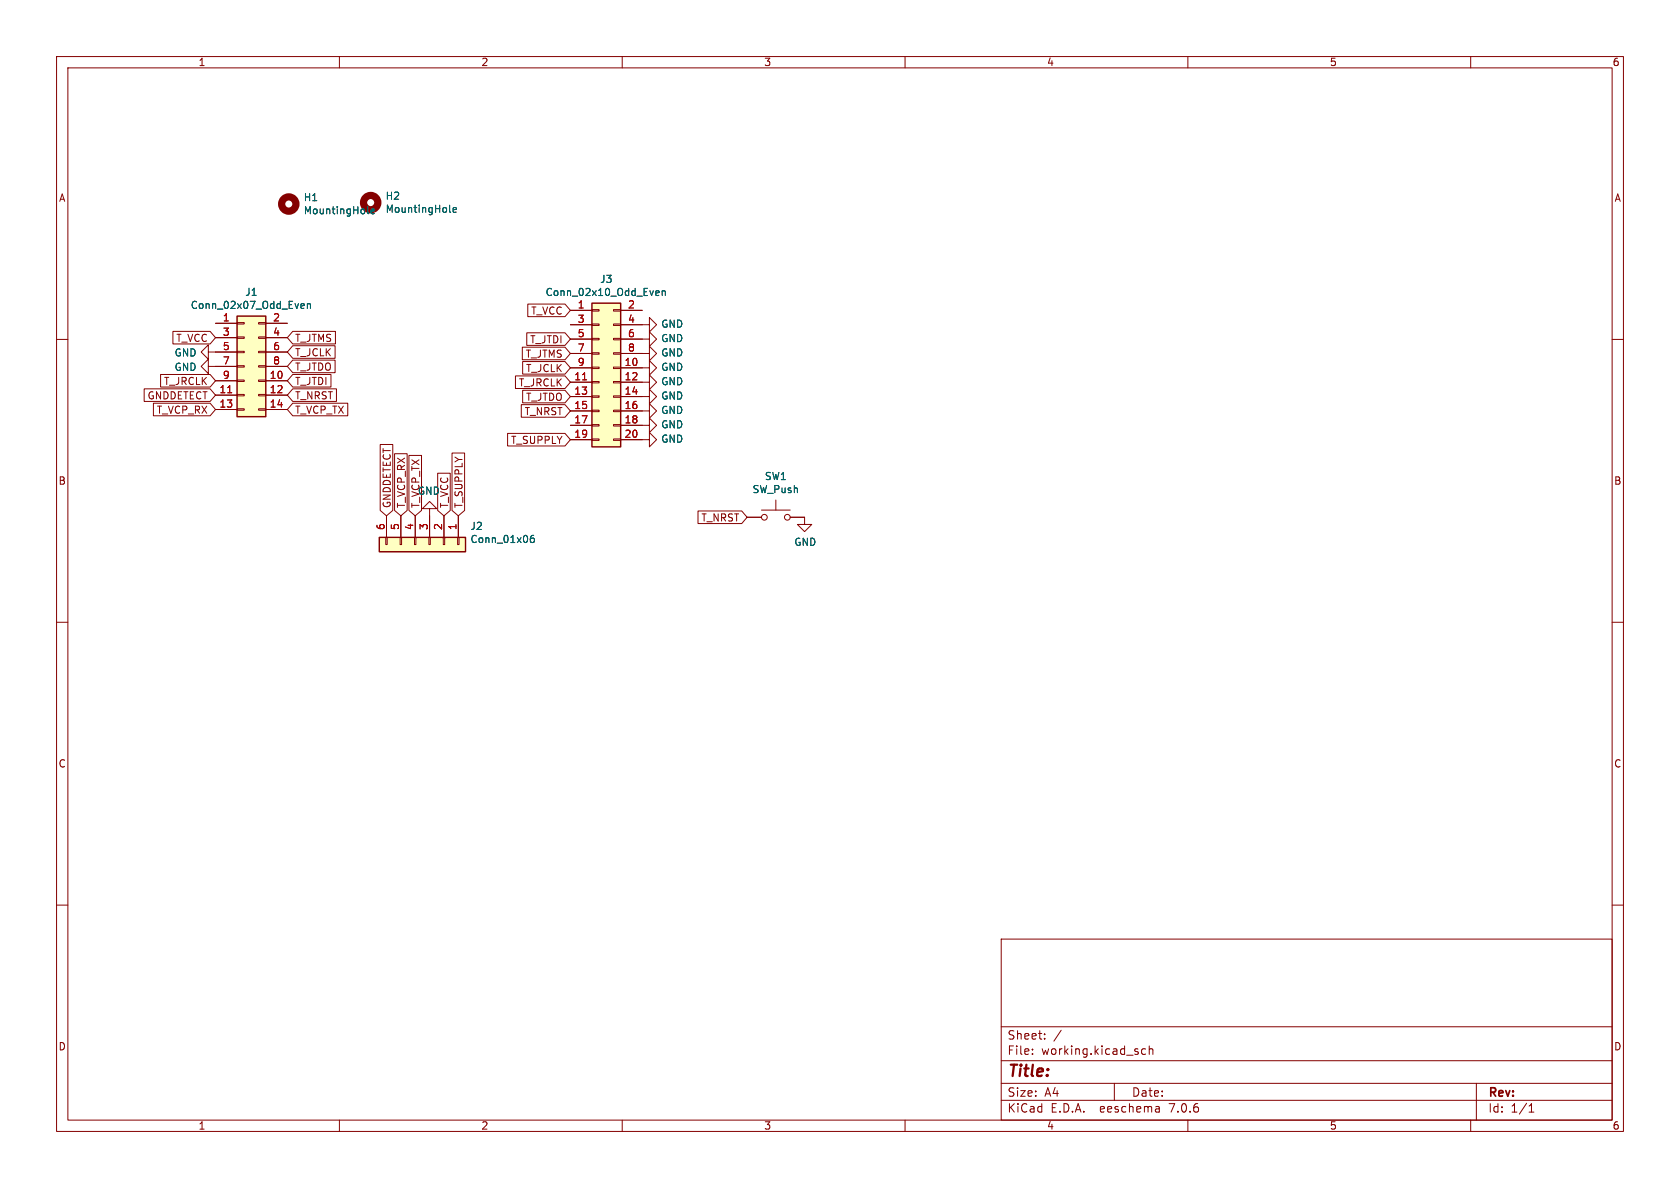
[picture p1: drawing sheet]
<svg xmlns="http://www.w3.org/2000/svg" width="297mm" height="210mm" viewBox="0 0 297 210" stroke-linecap="round" stroke-linejoin="round" font-family="sans-serif">
<g fill="none" stroke="#840000" stroke-width=".18">
<path d="M10 10h277v190h-277zM12 12h273v186h-273zM60 10v2M110 10v2M160 10v2M210 10v2M260 10v2M10 60h2M30.6 58.6h6.5l1 1.1-1 1.1h-6.5zM38.1 57.2h3.8M38.1 59.7h3.8M41.9 59.6h1.3v.2h-1.3z"/>
<path d="M41.9 57h1.3v.3h-1.3zM45.7 59.6h1.3v.2h-1.3zM45.7 57h1.3v.3h-1.3zM47 57.2h3.8M47 59.7h3.8M51.8 58.6h7.5v2.2h-7.5l-1-1.1zM93.1 58.8h6.8l.9 1.1-.9 1.2h-6.8zM93.3 53.8h6.6l.9 1.1-.9 1.1h-6.6zM100.8 54.9h3.8M100.8 57.4h3.8M100.8 59.9h3.8M104.6 59.8h1.3v.3h-1.3z"/>
<path d="M104.6 57.3h1.3v.2h-1.3zM104.6 54.7h1.3v.3h-1.3zM108.5 59.8h1.2v.3h-1.2zM108.5 57.3h1.2v.2h-1.2zM108.5 54.7h1.2v.3h-1.2zM109.7 57.4h5.1v-1.3l1.3 1.3-1.3 1.3v-1.3M109.7 59.9h5.1v-1.2l1.3 1.2-1.3 1.3v-1.3M109.7 54.9h3.8M285 60h2M25.5 68.7h11.6l1 1.2-1 1.1h-11.6zM27.1 71.3h10l1 1.1-1 1.1h-10zM28.4 66.2h8.7l1 1.1-1 1.1h-8.7z"/>
<path d="M36.8 64.8v-1.3l-1.2 1.3 1.2 1.2v-1.2h5.1M36.8 62.2v-1.2l-1.2 1.2 1.2 1.3v-1.3h5.1M38.1 67.3h3.8M38.1 69.9h3.8M38.1 72.4h3.8M41.9 72.3h1.3v.2h-1.3zM41.9 69.7h1.3v.3h-1.3zM41.9 67.2h1.3v.2h-1.3zM41.9 64.6h1.3v.3h-1.3zM41.9 62.1h1.3v.3h-1.3zM45.7 72.3h1.3v.2h-1.3zM45.7 69.7h1.3v.3h-1.3z"/>
<path d="M45.7 67.2h1.3v.2h-1.3zM45.7 64.6h1.3v.3h-1.3zM45.7 62.1h1.3v.3h-1.3zM47 67.3h3.8M47 69.9h3.8M47 72.4h3.8M47 62.2h3.8M47 64.8h3.8M51.8 68.7h7.7v2.3h-7.7l-1-1.1zM51.8 66.2h6.7v2.2h-6.7l-1-1.1zM51.8 71.3h9.7v2.2h-9.7l-1-1.1zM51.8 61.1h7.4v2.2h-7.4l-1-1.1z"/>
<path d="M51.8 63.7h7.4v2.2h-7.4l-1-1.1zM67.2 78.6h2.2v11.6l-1.1 1-1.1-1zM89.7 76.6h10.2l.9 1.1-.9 1.1h-10.2zM91.1 66.5h8.8l.9 1.1-.9 1.1h-8.8zM92.2 71.5h7.7l.9 1.1-.9 1.2h-7.7zM92.3 61.4h7.6l.9 1.1-.9 1.1h-7.6zM92.4 63.9h7.5l.9 1.1-.9 1.1h-7.5zM92.4 69h7.5l.9 1.1-.9 1.1h-7.5zM100.8 65h3.8M100.8 67.6h3.8M100.8 70.1h3.8M100.8 72.6h3.8"/>
<path d="M100.8 75.2h3.8M100.8 77.7h3.8M100.8 62.5h3.8M104.6 77.6h1.3v.3h-1.3zM104.6 75.1h1.3v.2h-1.3zM104.6 72.5h1.3v.3h-1.3zM104.6 70h1.3v.2h-1.3zM104.6 67.4h1.3v.3h-1.3zM104.6 64.9h1.3v.3h-1.3zM104.6 62.4h1.3v.2h-1.3zM108.5 77.6h1.2v.3h-1.2zM108.5 75.1h1.2v.2h-1.2z"/>
<path d="M108.5 72.5h1.2v.3h-1.2zM108.5 70h1.2v.2h-1.2zM108.5 67.4h1.2v.3h-1.2zM108.5 64.9h1.2v.3h-1.2zM108.5 62.4h1.2v.2h-1.2zM109.7 65h5.1v-1.2l1.3 1.2-1.3 1.3v-1.3M109.7 72.6h5.1v-1.2l1.3 1.2-1.3 1.3v-1.3M109.7 67.6h5.1v-1.3l1.3 1.3-1.3 1.2v-1.2M109.7 70.1h5.1v-1.3l1.3 1.3-1.3 1.3v-1.3M109.7 62.5h5.1v-1.3l1.3 1.3-1.3 1.3v-1.3M109.7 75.2h5.1v-1.3l1.3 1.3-1.3 1.3v-1.3M109.7 77.7h5.1v-1.2l1.3 1.2-1.3 1.3v-1.3"/>
<path d="M68.2 95h.3v1.3h-.3zM68.3 91.2v3.8M69.8 80.2h2.2v10l-1.1 1-1.1-1zM70.7 95h.3v1.3h-.3zM70.9 91.2v3.8M72.3 80.5h2.2v9.7l-1.1 1-1.1-1zM73.3 95h.2v1.3h-.2zM73.4 91.2v3.8M75.8 95h.3v1.3h-.3zM75.9 89.9h1.3l-1.3-1.3-1.2 1.3h1.2v5.1M77.4 83.7h2.2v6.5l-1.1 1-1.1-1zM78.4 95h.2v1.3h-.2z"/>
<path d="M78.5 91.2v3.8M79.9 80.1h2.2v10.1l-1.1 1-1.1-1zM80.9 95h.3v1.3h-.3zM81 91.2v3.8M123.4 90.3h7.7l1 1.1-1 1.2h-7.7zM132.1 91.4h2.5M134.6 90.2h5.1M137.2 88.4v1.8M139.7 91.4h2.5v1.3h1.3l-1.3 1.3-1.2-1.3h1.2M10 110h2M285 110h2M10 160h2"/>
<path d="M285 160h2M177 166h108v32h-108zM60 198v2M110 198v2M160 198v2M177 194.5h108M177 191.5h108M177 187.5h108M177 181.5h108M182.5 186.3v.1M182.5 185.5v.1M184.7 183.6v.1"/>
<path d="M184.7 182.8v.1M187.6 182.1l-1.3 2M197 191.5v3M202.5 185.5l-.4-.1-.3 .3v.4l.2 .2h.5M203.2 185.5l.2-.1 .3 .1 .1 .9M203.2 184.9v1.5M204.9 195.7l.1 .9M205 196.5l-.2 .1M205 196h-.2M210 198v2M260 198v2M261 191.5v6.5"/>
<path d="M270.3 196.6h.9M270.3 195.5l.4-.4v1.5"/>
<circle cx="135.1" cy="91.4" r=".51"/>
<circle cx="139.2" cy="91.4" r=".51"/>
</g>
<g fill="#ffffc2" stroke="#ffffc2" stroke-width=".18">
<path d="M104.6 53.6h5.1v25.4h-5.1z"/>
<path d="M41.9 55.9h5.1v17.8h-5.1z"/>
<path d="M67.1 95h15.2v2.5h-15.2z"/>
</g>
<path d="M41.9 55.9h5.1v17.8h-5.1zM104.6 53.6h5.1v25.4h-5.1zM67.1 95h15.2v2.5h-15.2z" fill="none" stroke="#840000" stroke-width=".25"/>
<path d="M40.2 69.4h.8M103 67.1h.7" fill="none" stroke="#a90000" stroke-width=".18"/>
<g fill="none" stroke="#006464" stroke-width=".18">
<path d="M65 37.6l.2 .2M65.6 37.4l.6-.2v-.2l-.4-.1-.2 .2 .1 .6h.5M79.5 37.4l.2 .1M80.1 37.1l.6-.1-.1-.2-.3-.1-.2 .2 .1 .6h.4M53.4 53.7h.3l.1 .3-.6 .1M53.7 54.5h-.3M54.3 53.8l.2-.1h.3l.1 .8M54.3 53.7v.8M116.1 51.4l.4 .1v.2l-.6 .1M116.5 52.2h-.4M117.1 51.5l.2-.1 .3 .1v.7M117.1 51.4v.8"/>
<path d="M94.4 94.6l-.4 .1a.86 .86 0 0 0 0 1.2l.4-.1 .1-.4-.3-.3-.3 .1-.1 .2"/>
</g>
<g fill="none" stroke="#840000" stroke-width="1.3">
<circle cx="51.1" cy="36.1" r="1.27"/>
<circle cx="65.5" cy="35.8" r="1.27"/>
</g>
<text font-size="2.8" fill="#840000" x="178" y="190.9">Title:</text>
<g font-size="2.1" fill="#840000">
<text x="178" y="184">Sheet:</text>
<text x="178" y="186.7">File:</text>
<text x="184.1" y="186.7">working.kicad_sch</text>
<text x="178" y="196.9">KiCad</text>
<text x="178" y="194.1">Size:</text>
<text x="184.7" y="194.1">A4</text>
<text x="185.7" y="196.9">E.D.A.</text>
<text x="194.6" y="196.9">eeschema</text>
<text x="200" y="194.1">Date:</text>
<text x="207" y="196.9">7.0.6</text>
<text x="263" y="194.3">Rev:</text>
<text x="263" y="196.9">Id:</text>
<text x="267.1" y="196.9">1/1</text>
</g>
<g font-size="1.8" fill="#840000">
<text x="35" y="11.9">1</text>
<text x="85" y="11.9">2</text>
<text x="135" y="11.9">3</text>
<text x="185" y="11.9">4</text>
<text x="235" y="11.9">5</text>
<text x="285" y="11.9">6</text>
<text x="10.3" y="35.9">A</text>
<text x="285.3" y="35.9">A</text>
<text x="93.8" y="55.8">T_VCC</text>
<text x="31.1" y="60.6">T_VCC</text>
<text x="52.1" y="63.2">T_JCLK</text>
<text x="52.1" y="65.7">T_JTDO</text>
<text x="52.1" y="60.6">T_JTMS</text>
<text x="92.8" y="63.4">T_JTMS</text>
<text x="92.9" y="66">T_JCLK</text>
<text x="93.6" y="60.9">T_JTDI</text>
<text x="26" y="70.8">GNDDETECT</text>
<text x="28.9" y="68.3">T_JRCLK</text>
<text x="52.1" y="70.8">T_NRST</text>
<text x="52.1" y="68.3">T_JTDI</text>
<text x="91.6" y="68.5">T_JRCLK</text>
<text x="92.9" y="71.1">T_JTDO</text>
<text x="27.6" y="73.3">T_VCP_RX</text>
<text x="52.1" y="73.3">T_VCP_TX</text>
<text x="92.7" y="73.6">T_NRST</text>
<text x="90.2" y="78.7">T_SUPPLY</text>
<text x="10.3" y="85.9">B</text>
<text x="69.3" y="89.9" transform="rotate(-90 69.3 89.9)">GNDDETECT</text>
<text x="71.8" y="89.9" transform="rotate(-90 71.8 89.9)">T_VCP_RX</text>
<text x="74.4" y="89.9" transform="rotate(-90 74.4 89.9)">T_VCP_TX</text>
<text x="79.4" y="89.9" transform="rotate(-90 79.4 89.9)">T_VCC</text>
<text x="82" y="89.9" transform="rotate(-90 82 89.9)">T_SUPPLY</text>
<text x="285.3" y="85.9">B</text>
<text x="123.9" y="92.4">T_NRST</text>
<text x="10.3" y="135.9">C</text>
<text x="285.3" y="135.9">C</text>
<text x="10.3" y="185.9">D</text>
<text x="285.3" y="185.9">D</text>
<text x="35" y="199.9">1</text>
<text x="85" y="199.9">2</text>
<text x="135" y="199.9">3</text>
<text x="185" y="199.9">4</text>
<text x="235" y="199.9">5</text>
<text x="285" y="199.9">6</text>
</g>
<g font-size="1.8" fill="#006464">
<text x="53.6" y="35.8">H1</text>
<text x="68.1" y="35.5">H2</text>
<text x="53.6" y="38.1">MountingHole</text>
<text x="68.1" y="37.8">MountingHole</text>
<text x="43.3" y="52.5">J1</text>
<text x="96.4" y="52.5">Conn_02x10_Odd_Even</text>
<text x="106" y="50.2">J3</text>
<text x="33.6" y="54.8">Conn_02x07_Odd_Even</text>
<text x="116.8" y="58.1">GND</text>
<text x="30.8" y="65.8">GND</text>
<text x="30.8" y="63.2">GND</text>
<text x="116.8" y="60.7">GND</text>
<text x="116.8" y="65.8">GND</text>
<text x="116.8" y="63.2">GND</text>
<text x="116.8" y="68.3">GND</text>
<text x="116.8" y="70.8">GND</text>
<text x="116.8" y="73.4">GND</text>
<text x="116.8" y="75.9">GND</text>
<text x="116.8" y="78.5">GND</text>
<text x="73.8" y="87.7">GND</text>
<text x="132.9" y="87.4">SW_Push</text>
<text x="135.1" y="85.1">SW1</text>
<text x="83.1" y="93.9">J2</text>
<text x="83.1" y="96.2">Conn_01x06</text>
<text x="140.3" y="96.7">GND</text>
</g>
<g font-size="1.8" fill="#a90000">
<text x="39.3" y="56.9">1</text>
<text x="39.3" y="59.4">3</text>
<text x="48.2" y="56.9">2</text>
<text x="48.2" y="59.4">4</text>
<text x="102" y="54.6">1</text>
<text x="102" y="57.2">3</text>
<text x="102" y="59.7">5</text>
<text x="110.9" y="54.6">2</text>
<text x="110.9" y="57.2">4</text>
<text x="110.9" y="59.7">6</text>
<text x="39.3" y="62">5</text>
<text x="39.3" y="64.5">7</text>
<text x="48.2" y="62">6</text>
<text x="48.2" y="64.5">8</text>
<text x="102" y="62.2">7</text>
<text x="102" y="64.8">9</text>
<text x="110.3" y="64.8">10</text>
<text x="110.9" y="62.2">8</text>
<text x="38.7" y="69.6">11</text>
<text x="39.3" y="67.1">9</text>
<text x="47.6" y="67.1">10</text>
<text x="47.6" y="69.6">12</text>
<text x="101.4" y="67.3">11</text>
<text x="101.4" y="69.9">13</text>
<text x="110.3" y="67.3">12</text>
<text x="110.3" y="69.9">14</text>
<text x="38.7" y="72.1">13</text>
<text x="47.6" y="72.1">14</text>
<text x="101.4" y="72.4">15</text>
<text x="101.4" y="74.9">17</text>
<text x="101.4" y="77.5">19</text>
<text x="110.3" y="72.4">16</text>
<text x="110.3" y="74.9">18</text>
<text x="110.3" y="77.5">20</text>
<text x="68.1" y="93.8" transform="rotate(-90 68.1 93.8)">6</text>
<text x="70.6" y="93.8" transform="rotate(-90 70.6 93.8)">5</text>
<text x="73.2" y="93.8" transform="rotate(-90 73.2 93.8)">4</text>
<text x="75.7" y="93.8" transform="rotate(-90 75.7 93.8)">3</text>
<text x="78.2" y="93.8" transform="rotate(-90 78.2 93.8)">2</text>
<text x="80.8" y="93.8" transform="rotate(-90 80.8 93.8)">1</text>
</g>
</svg>
